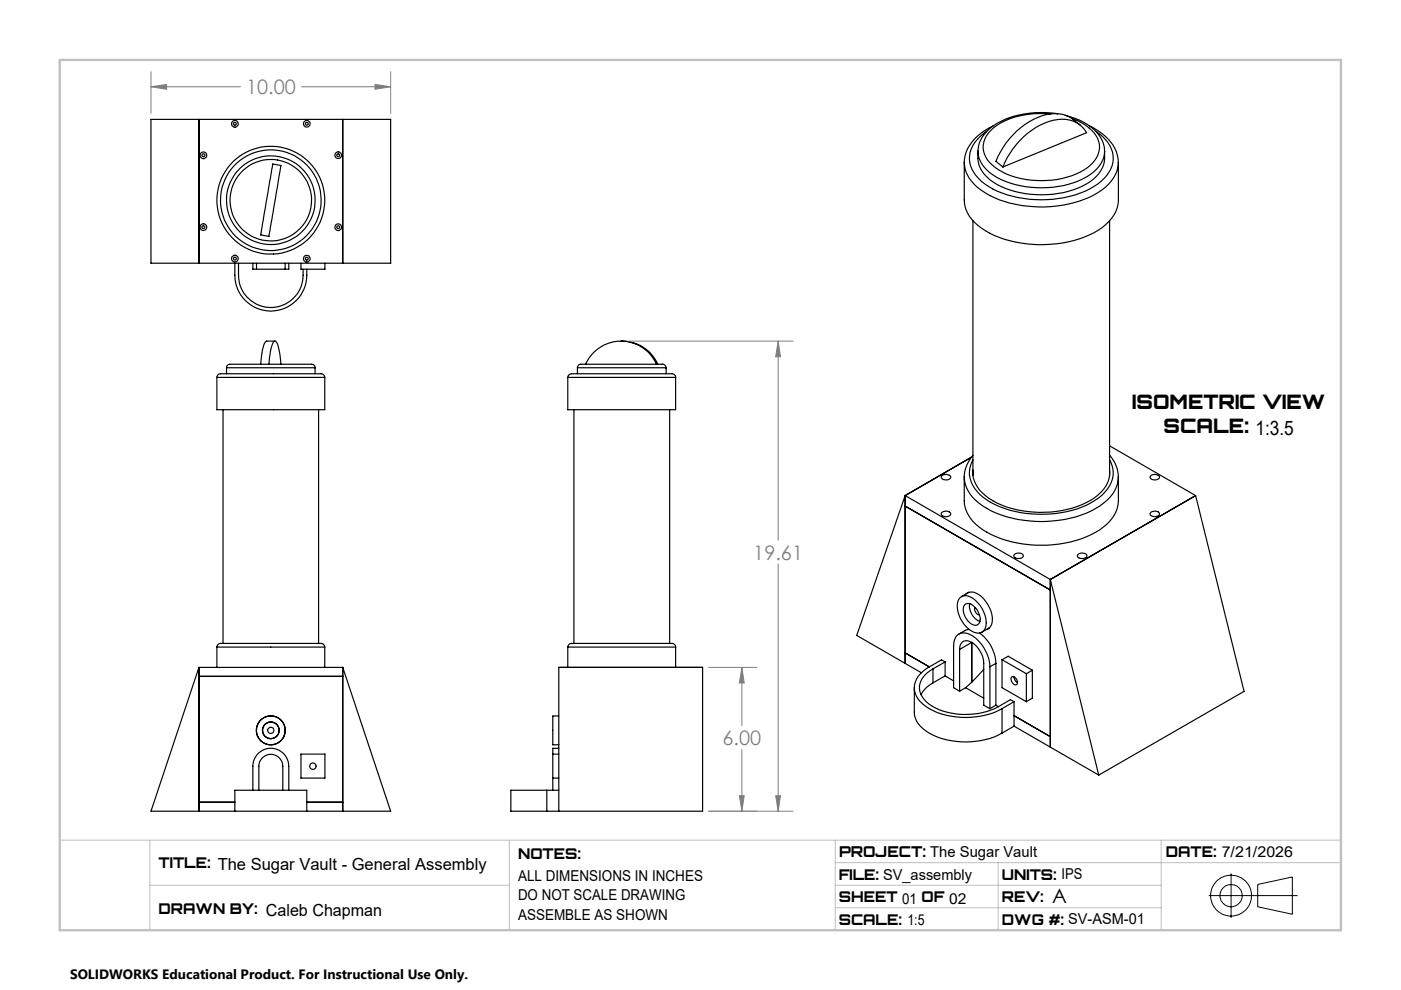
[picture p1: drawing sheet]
<svg xmlns="http://www.w3.org/2000/svg" width="297mm" height="210mm" viewBox="0 0 297 210" stroke-linecap="round" stroke-linejoin="round" font-family="sans-serif">
<g fill="none" stroke="#000" stroke-width=".25">
<path d="M32 25.3h50.8v30.5h-50.8zM42.2 25.3v30.5M57.8 34.8l1.7 .3-2.5 15-1.8-.3zM72.6 25.3v30.5M204.4 34.4v8a7.3 7.3 0 0 0 3.6 5.9 24.3 24.3 0 0 0 17.3 3.2 17.5 17.5 0 0 0 9.7-4.6 6.5 6.5 0 0 0 2-4.5v-8M209.1 27.8a6.8 6.8 0 0 0-3.6 6.6 8.5 8.5 0 0 0 5 5.7 24.2 24.2 0 0 0 20.4 0 8.1 8.1 0 0 0 5-6.4 6.9 6.9 0 0 0-3.6-5.9M216.1 29.8a12.9 12.9 0 0 1 9.8-4.5 5.6 5.6 0 0 1 4.4 2.8l-17.8 7.3 1.6-2.9zM222.7 24.1a17.9 17.9 0 0 0-12.1 3 4.8 4.8 0 0 0-.3 7.9 16.3 16.3 0 0 0 11.5 3.2 14.6 14.6 0 0 0 9.9-3.8 4.7 4.7 0 0 0-.9-7.3l-1.5-1-2.1-1M224.2 24.1a19.6 19.6 0 0 0-13.6 2.5 7.1 7.1 0 0 0 .6 12.5 21.1 21.1 0 0 0 19.1-.1 6.7 6.7 0 0 0 3.8-6.9M225.8 24.5a11.1 11.1 0 0 1 7.8 5.3 5.4 5.4 0 0 1-1.9 6.7 19.4 19.4 0 0 1-15.5 2.8 12.2 12.2 0 0 1-8.1-4.5 4.8 4.8 0 0 1-.8-2.7M229 26.6a7.8 7.8 0 0 0-10-1.3 17.5 17.5 0 0 0-7.9 8.9l1.4 1.2M230.9 26.6a10.5 10.5 0 0 1 5.9 6.3 6.4 6.4 0 0 1-2.4 6.7 21.6 21.6 0 0 1-14.2 4.3 20.7 20.7 0 0 1-13.6-4.8 6.5 6.5 0 0 1 0-9.7l1.4-1.2 2.5-1.5"/>
<path d="M49.8 55.8a10.2 10.2 0 0 0 .9 6.1 7.7 7.7 0 0 0 9.2 3.6 7.7 7.7 0 0 0 5.1-8.4M50.6 55.8a11.5 11.5 0 0 0 .5 5.2 6.9 6.9 0 0 0 8.3 3.9 6.9 6.9 0 0 0 4.8-7.8M53.6 55.8v1.3h.8M54.4 57.1h6M54.4 55.8v1.3M60.4 55.8v1.3M61.2 55.8v1.3h-.8M63.8 55.8v1.3h5.1v-1.3M206.2 46.8v54M235.2 46.8v54M46 80a.96 .96 0 0 1 1.3-.8h20.3a.93 .93 0 0 1 1.2 .8M46 80v6.8h22.8v-6.8"/>
<path d="M46 80h22.8M48 77.9a.9 .9 0 0 1 1.3-.7h16.6a.71 .71 0 0 1 .9 .7M48 77.9h18.8M48 77.9v1.3M57 77.2a9.3 9.3 0 0 1 1.1-4.9h.3a8 8 0 0 1 1.1 4.2v.7M58.3 72.3h-1.9a8 8 0 0 0-1.1 4.2l-.1 .7M66.8 77.9v1.3M120.3 80a1.1 1.1 0 0 1 1.5-.8h15.3a26.4 26.4 0 0 1 5.8 .1l.3 .7M120.3 80v6.8h22.9v-6.8M120.3 80h22.9M122.4 77.9a.89 .89 0 0 1 1.2-.7h16.7a.76 .76 0 0 1 .9 .7M122.4 77.9h18.8"/>
<path d="M122.4 77.9v1.3M124.1 77.2a8.2 8.2 0 0 1 7.5-4.9 8.2 8.2 0 0 1 7.5 4.9M131.6 72.3a8.1 8.1 0 0 1 7.8 4.9M141.2 77.9v1.3M47.3 86.8v49.6M67.5 86.8v49.6M121.6 86.8v49.6M141.9 86.8v49.6M205.8 96.9l-14 8.1M206.2 96.5l-.4 .5a7.1 7.1 0 0 0-1.4 4.1M206.2 99.6a6.6 6.6 0 0 0 3.4 6 22.5 22.5 0 0 0 18.8 1.7 10.7 10.7 0 0 0 6.3-4.9 5.2 5.2 0 0 0 .5-2.8M206.2 97.4a5.7 5.7 0 0 0 1.4 7.3 19.6 19.6 0 0 0 13.6 4.3 19.1 19.1 0 0 0 12.4-4.1 5.8 5.8 0 0 0 1.6-7.5"/>
<path d="M235.2 96.5a6.9 6.9 0 0 1 1.8 4.6M235.2 94.5l18.2 10.5M191.8 105l30.8 17.8M191.8 105v35.6M191.8 107.3l30.8 17.7M191.8 105l-10.2 29.7 13.7 7.9M199.5 108.7a1.28 1.28 0 0 1 2 .1 1.13 1.13 0 0 1-1 .7 1.13 1.13 0 0 1-1-.6zM199.5 100.9a1.35 1.35 0 0 1 2 .1 1.14 1.14 0 0 1-1 .7 1.14 1.14 0 0 1-1-.6zM204.4 101.1a8 8 0 0 0 4.8 6.6 25.3 25.3 0 0 0 23 0 8.7 8.7 0 0 0 4.8-5.9v-.7v5a7.6 7.6 0 0 1-3.9 6.2 25.1 25.1 0 0 1-23.9 .5 8.1 8.1 0 0 1-4.8-6.7zM215 117.5a1.2 1.2 0 0 1 1.9 .3 1.22 1.22 0 0 1-2 .1zM228.5 117.5a1.2 1.2 0 0 1 1.9 .3 1.22 1.22 0 0 1-2 .1zM243.8 100.9a1.32 1.32 0 0 1 1.9 .1 1.11 1.11 0 0 1-.9 .7 1.11 1.11 0 0 1-1.1-.6z"/>
<path d="M243.8 108.7a1.25 1.25 0 0 1 1.9 .1 1.1 1.1 0 0 1-.9 .7 1.1 1.1 0 0 1-1.1-.6zM253.4 105l-30.8 17.8M253.4 105l10.3 41.5-30.8 17.8M46 137.1a1.01 1.01 0 0 1 1.4-.7h20.5a.83 .83 0 0 1 .9 .7M46 137.1h22.8M46 137.1v4.3M68.8 137.1v4.3M120.3 137.1a1.01 1.01 0 0 1 1.4-.7h20.7a.76 .76 0 0 1 .8 .7M120.3 137.1h22.9M120.3 137.1v4.3M143.2 137.1v4.3M191.8 138.4l5.2 2.9"/>
<path d="M203.4 137.6a1.56 1.56 0 0 1 .7-1.7 1.56 1.56 0 0 1 1.9 .2 5.6 5.6 0 0 1 2.5 4.5v8.8l1.3 .8M203.4 137.6v8.9M203.6 126.6a2.62 2.62 0 0 1 3.4 .9 6.1 6.1 0 0 1 1.9 5.5 1.78 1.78 0 0 1-2.8 .8 6.2 6.2 0 0 1-3-6.6zM204.4 128.3a1.36 1.36 0 0 1 2.2 .3 3.4 3.4 0 0 1 1 3.4 1.2 1.2 0 0 1-2.1-.1 3.4 3.4 0 0 1-1.1-3.6zM204.8 125.8a2.34 2.34 0 0 1 3 .5 6.5 6.5 0 0 1 2.4 6 1.6 1.6 0 0 1-1.1 1.1M205.3 125.6l-1.5 .8M205.4 133.4a3.9 3.9 0 0 0-2.2 1M205.5 127.9a3.6 3.6 0 0 0 2.2 3.8M206 136.1h.1M206 136.1l-2.6 1.5M206 136.1v8.5M206.7 128.7a1.21 1.21 0 0 0 .9 1.6"/>
<path d="M207.6 134.2a8.3 8.3 0 0 1 3.5 6.4M209.7 133.1h-.1M209.7 133.1l-1.6 .9M212.4 139.8v5.9l5.1 3M212.4 139.8l5.1 3M212.4 139.8l1.3-.7 5.1 2.9M222.6 122.8v35.5M222.6 122.8l10.3 41.5M42.2 141.4v30.5M42.2 143.3h30.4M42.2 141.4h30.4M42.2 141.4l-10.2 30.5h17.8"/>
<path d="M63.8 159.8h5.1v5.1h-5.1zM72.6 141.4v30.5M72.6 141.4l10.2 30.5h-17.8M117.2 159.8h1.2M117.2 159.8v7.7M118.4 151.7h-1.2v6.1h1.2M118.4 158.6h-1.2v1.2M193.8 145.7v5.2a5.3 5.3 0 0 0 3.2 4.5 16.8 16.8 0 0 0 15.4 0M197 141.3a5.1 5.1 0 0 0-3.2 5.1 6.4 6.4 0 0 0 4 4.2 17 17 0 0 0 14.6-.4M197.7 144.7a5.9 5.9 0 0 0-2.5 2.5M197.7 141.8a4.6 4.6 0 0 0-2.8 4.7 6.1 6.1 0 0 0 4 3.8 15.8 15.8 0 0 0 12.7-.5M197.7 141.8v2.9"/>
<path d="M200.3 140.3l-.8-.5-2.5 1.5M200.3 143.2l1.8 1.1M200.3 143.2l-2.6 1.5M200.3 140.3l-2.6 1.5M200.3 140.3v2.9M204.6 145.7l-1.2 .8M204.6 145.7l3.9 2.3M208.5 141.9l-2.6 2.7-1.3 1.1M209.8 141.3a8.2 8.2 0 0 0-4.7-7 2.12 2.12 0 0 0-3 2v9.4l1.3 .8M209.8 141.3v8.9M211.1 149.4l-1.3 .8M211.1 149.4l.5 .4"/>
<path d="M211.1 140.6v8.8M211.1 140.6l-1.3 .7M212.4 150.2v5.2M214.3 143.5a1.04 1.04 0 0 1 1.1 .3 1.04 1.04 0 0 1 .2 1.1 .63 .63 0 0 1-.7 .2 .63 .63 0 0 1-.4-.5l-.2-.6zM214.9 143.4l.3 .9 .5 .4M214.9 153.9l18 10.4M214.9 151.7l7.7 4.4M214.9 148.7l-.8-.4-2.5 1.5M214.9 148.7l-2.5 1.5M214.9 148.7v5.2M214.9 153.9l-2.5 1.5M217.5 142.8v5.9"/>
<path d="M218.8 142v6l-1.3 .7M218.8 142l-1.3 .8M42.2 170h7.6M49.8 171.9h15.2M49.8 171.9v-4.4h15.2v4.4M53.6 167.5v-5.1a3.8 3.8 0 0 1 3.8-3.8 3.8 3.8 0 0 1 3.8 3.8v5.1M54.9 167.5v-5.1a2.54 2.54 0 0 1 2.5-2.5 2.54 2.54 0 0 1 2.5 2.5v5.1M65 170h7.6M115.9 167.5h-7.6v4.4h7.6M115.9 171.9h33v-30.5h-30.5v30.5M115.9 167.5v4.4M115.9 167.5h2.5"/>
<path d="M117.2 164.9h1.2"/>
<circle cx="43.1" cy="32.9" r=".71"/>
<circle cx="43.1" cy="32.9" r=".31"/>
<circle cx="49.8" cy="26.2" r=".71"/>
<circle cx="49.8" cy="26.2" r=".31"/>
<circle cx="65" cy="26.2" r=".31"/>
<circle cx="65" cy="26.2" r=".71"/>
<circle cx="71.7" cy="32.9" r=".31"/>
<circle cx="71.7" cy="32.9" r=".71"/>
<circle cx="43.1" cy="48.2" r=".31"/>
<circle cx="43.1" cy="48.1" r=".71"/>
<circle cx="49.8" cy="54.8" r=".31"/>
<circle cx="49.8" cy="54.8" r=".71"/>
<circle cx="57.4" cy="42.4" r="8.6"/>
<circle cx="57.4" cy="42.4" r="11.4"/>
<circle cx="57.4" cy="42.4" r="10.7"/>
<circle cx="57.4" cy="42.4" r="9.4"/>
<circle cx="65" cy="54.8" r=".71"/>
<circle cx="65" cy="54.8" r=".31"/>
<circle cx="71.7" cy="48.2" r=".71"/>
<circle cx="71.7" cy="48.1" r=".31"/>
<circle cx="57.4" cy="154.8" r="3"/>
<circle cx="57.4" cy="154.8" r="1.77"/>
<circle cx="57.4" cy="154.8" r=".67"/>
<circle cx="57.4" cy="154.8" r="3.1"/>
<circle cx="57.4" cy="154.8" r="1.75"/>
<circle cx="66.3" cy="162.4" r=".68"/>
</g>
<path d="M32 18.4l3.3-.5v1zM32 15.2v8.8M32 18.4h19M63.9 18.4h18.9M82.8 15.2v8.8" fill="none" stroke="#808080" stroke-width=".21"/>
<path d="M12.7 178.1h271.5M31.7 178.1v19M107.9 178.1v19M177 178.1v19M246.1 178.1v19M31.7 187.6h76.2M177 187.6h69.1M177 182.8h107.2M177 192.4h69.1M211.6 182.8v14.3" fill="none" stroke="#c0c0c0" stroke-width=".21"/>
<path d="M12.7 12.7h271.5v184.4h-271.5z" fill="none" stroke="#c0c0c0" stroke-width=".5"/>
<path d="M32 18.4l3.3-.5v1z" fill="#808080"/>
<path d="M79.5 17.9l3.3 .5-3.3 .5z" fill="none" stroke="#808080" stroke-width=".21"/>
<path d="M79.5 17.9l3.3 .5-3.3 .5z" fill="#808080"/>
<path d="M150.2 141.4h10.2M157.2 141.4v12.4M157.2 158.8v13.1M150.2 171.9h10.2M156.7 168.6h1l-.5 3.3z" fill="none" stroke="#808080" stroke-width=".21"/>
<path d="M156.7 168.6h1l-.5 3.3z" fill="#808080"/>
<path d="M157.2 141.4l.5 3.4h-1z" fill="none" stroke="#808080" stroke-width=".21"/>
<path d="M157.2 141.4l.5 3.4h-1z" fill="#808080"/>
<path d="M133.2 72.3h34.9M164.9 72.3v42.2M164.9 119.5v52.4M150.2 171.9h17.9M164.4 168.6h1l-.5 3.3z" fill="none" stroke="#808080" stroke-width=".21"/>
<path d="M164.4 168.6h1l-.5 3.3z" fill="#808080"/>
<path d="M164.9 72.3l.5 3.3h-1z" fill="none" stroke="#808080" stroke-width=".21"/>
<path d="M164.9 72.3l.5 3.3h-1z" fill="#808080"/>
<g fill="none" stroke="#000" stroke-width=".21">
<path d="M256.2 189.8h18.8M260.9 185.1v9.4M266.6 187.4l7.3-1.5v7.9l-7.3-1.6z"/>
<circle cx="260.9" cy="189.8" r="4.3"/>
<circle cx="260.9" cy="189.8" r="2.36"/>
</g>
<g font-size="4.2" fill="#808080">
<text x="52.2" y="20">10.00</text>
<text x="159.7" y="118.6">19.61</text>
<text x="153.1" y="157.9">6.00</text>
</g>
<g font-size="4.2">
<text x="240" y="86.6">ISOMETRIC VIEW</text>
<text x="246.6" y="91.9">SCALE: 1:3.5</text>
<text x="223" y="191.4">A</text>
</g>
<g font-size="3.2">
<text x="177.8" y="181.7">PROJECT: The Sugar Vault</text>
<text x="109.8" y="186.6">ALL DIMENSIONS IN INCHES</text>
<text x="109.8" y="190.8">DO NOT SCALE DRAWING</text>
<text x="109.8" y="195">ASSEMBLE AS SHOWN</text>
</g>
<g font-size="3.1">
<text x="33.6" y="183.9">TITLE: The Sugar Vault - General Assembly</text>
<text x="109.8" y="182">NOTES:</text>
<text x="247.1" y="181.7">DATE: 7/21/2026</text>
<text x="177.8" y="186.5">FILE: SV_assembly</text>
<text x="177.8" y="191.2">SHEET 01 OF 02</text>
<text x="212.3" y="186.4">UNITS: IPS</text>
<text x="212.3" y="191.2">REV:</text>
<text x="33.6" y="193.7">DRAWN BY: Caleb Chapman</text>
<text x="177.8" y="196">SCALE: 1:5</text>
<text x="212.3" y="196">DWG #: SV-ASM-01</text>
</g>
<text font-size="2.9" x="14.8" y="207.5">SOLIDWORKS Educational Product. For Instructional Use Only.</text>
</svg>
